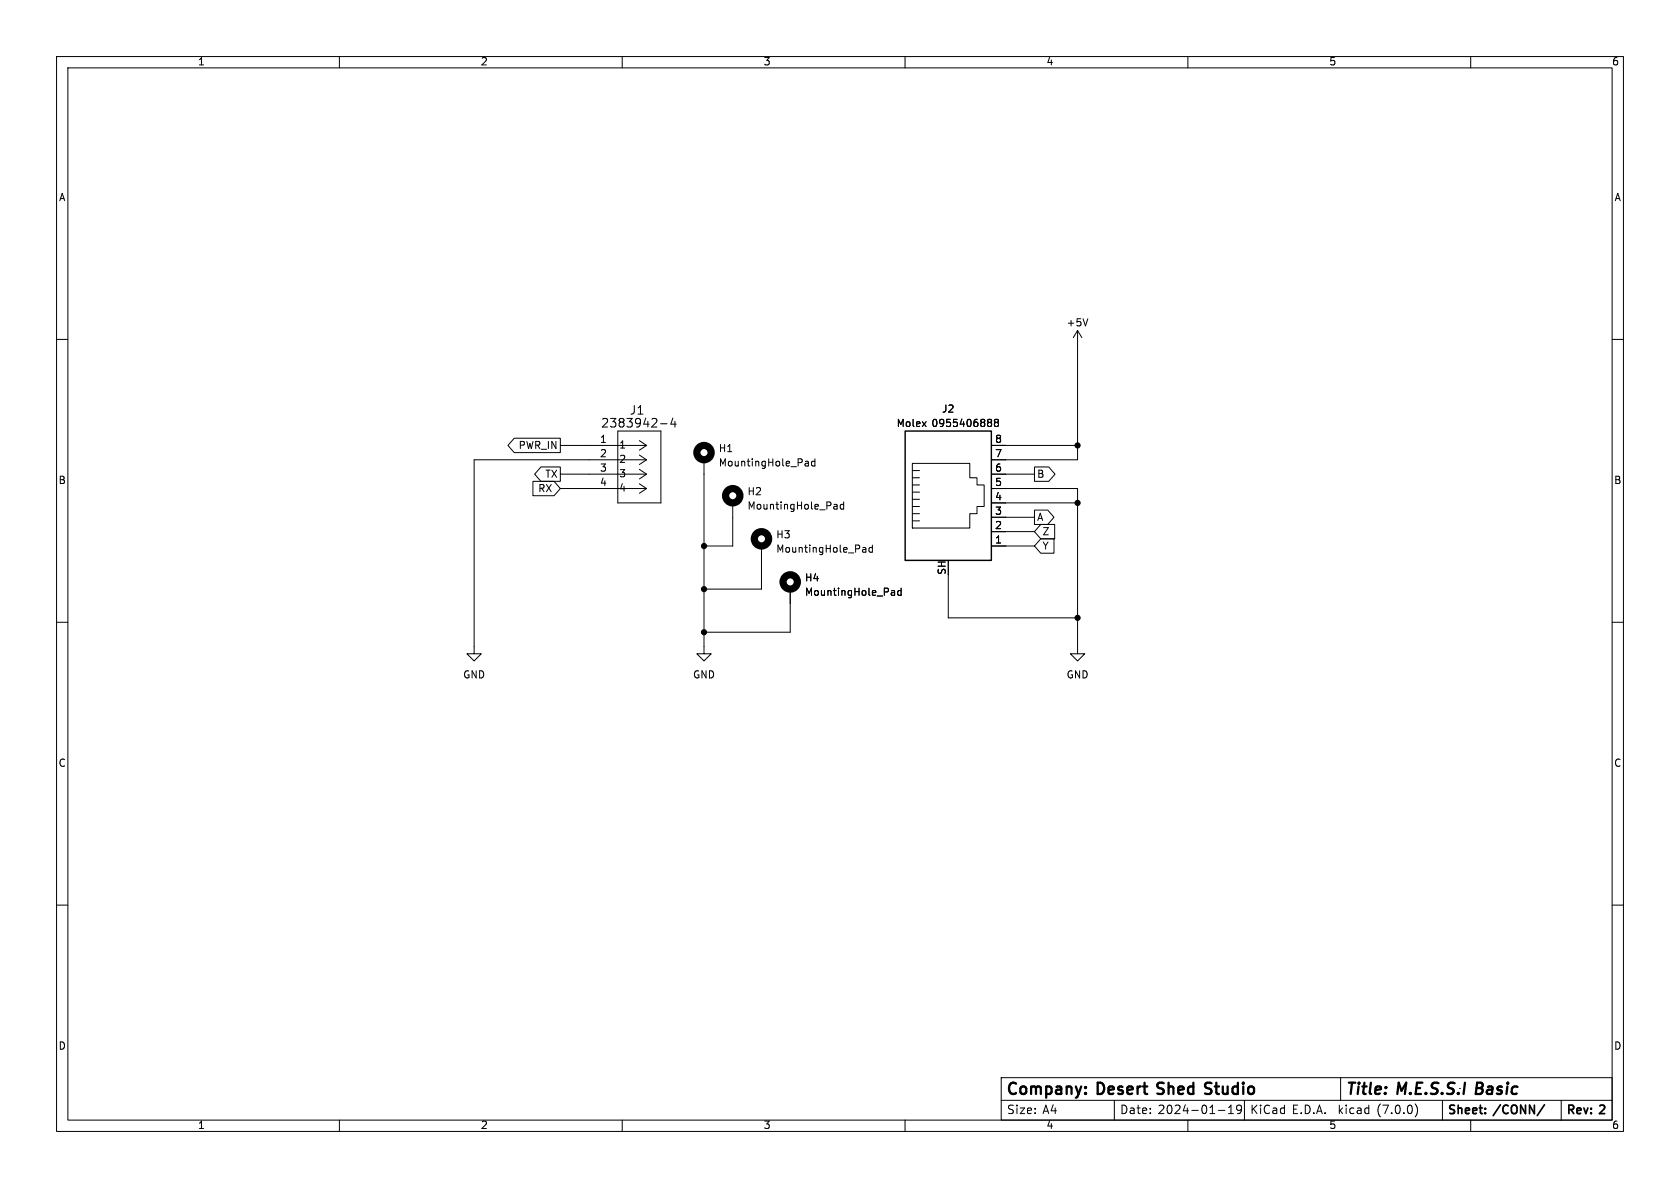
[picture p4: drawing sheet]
<svg xmlns="http://www.w3.org/2000/svg" width="297mm" height="210mm" viewBox="0 0 297 210" stroke-linecap="round" stroke-linejoin="round" font-family="sans-serif">
<g fill="none" stroke="#000" stroke-width=".18">
<path d="M10 10h277v190h-277zM12 12h273v186h-273zM60 10v2M110 10v2M160 10v2M210 10v2M260 10v2M10 60h2M190.5 58.4l-.8 1.3M190.5 58.4v22.9h-15.2M190.5 58.4l.8 1.3M192.3 56.3l-.4 1.3"/>
<path d="M285 60h2M90.9 77.5h8.2v2.5h-8.2l-1.1-1.3zM99.1 78.7h15.2M109.2 76.2h7.6v12.7h-7.6zM113 77.9l1.3 .8M114.3 78.7l-1.3 .9M116.8 74.9h1.1M119 73.9l-.4 1.1h.9M119.3 74.5v1M175.1 74.1l.2 .3-.2 .3 .2 .2v.3l-.2 .2M175.3 78.7h15.2M176 74.7l-.2-.3 .2-.3h.3l.2 .3-.2 .3"/>
<path d="M176 74.7l-.2 .2v.3l.2 .2h.3l.2-.2v-.3l-.2-.2M176 74.7h.3M94.2 85.1h3.7l1.2 1.3-1.2 1.2h-3.7zM95.6 82.5h3.5v2.6h-3.5l-1.1-1.3zM99.1 86.4h15.2M99.1 83.8h15.2M113 85.5l1.3 .9M113 83l1.3 .8M113 80.4l1.3 .9M114.3 81.3h-30.5v34.3h1.3l-1.3 1.2-1.3-1.2h1.3M114.3 86.4l-1.3 .8M114.3 83.8l-1.3 .9"/>
<path d="M114.3 81.3l-1.3 .8M124.5 81.3v34.3h1.2l-1.2 1.2-1.3-1.2h1.3M129.5 88.9v7.6h-5M134.6 96.5v7.6h-10.1M142.5 81.5l.4 .1v.8M142.9 82.3l-.4 .1M142.9 81.8l-.4 .1M144.1 81.6l-.4-.1-.2 .3 .1 .5h.5M144.1 81.1v1.3M147.6 89.2h.3l.1 .8M148 89.9l-.4 .1M148 89.5h-.4"/>
<path d="M149.1 89.2h-.3l-.3 .2 .2 .5h.4M149.1 88.7v1.3M152.7 96.8h.3l.1 .8M153.1 97.6h-.4M153.1 97.1h-.4M154.2 96.8h-.3l-.3 .2 .1 .6h.5M154.2 96.4v1.2M161.3 92.1h1.3M161.3 90.8h1.3M161.3 89.5h1.3M161.3 88.3h1.3M161.3 87h1.3"/>
<path d="M161.3 85.7h1.3M161.3 81.9h10.1v2.6h1.3v1.2h1.3v3.8h-1.3v1.3h-1.3v2.5h-10.1zM161.3 84.5h1.3M161.3 83.2h1.3M175.3 86.4h15.2v29.2h1.3l-1.3 1.2-1.3-1.2h1.3M175.3 96.5h7.6M175.3 94h7.6M175.3 91.4h7.6M175.3 88.9h15.2M175.3 83.8h7.6M182.9 90.2h2.3l1.1 1.2-1.1 1.3h-2.3zM182.9 82.5h2.5l1.1 1.3-1.1 1.3h-2.5z"/>
<path d="M184 95.2h2.3v2.6h-2.3l-1.1-1.3zM184 92.7h2.5v2.6h-2.5l-1.1-1.3zM10 110h2M139.7 104.1v7.7h-15.2M157.7 104.4l.4 .1 .1 .7M158.2 105.2h-.5M158.2 104.7l-.5 .1M159.3 104.5l-.4-.1-.2 .2 .1 .6h.5M159.3 104v1.2M167.6 101.6v7.6h22.9M285 110h2M10 160h2"/>
<path d="M285 160h2M60 198v2M110 198v2M160 198v2M177 190.5h108v7.5h-108zM177 194.5h108M197 194.5v3.5M210 198v2M215.4 196.3h1.1M217.2 196.9h.8M217.2 195.8l.4-.4v1.5M219.5 196l-.3 .3-.4-.1-.2-.2 .2-.6h.4l.2 .1a.99 .99 0 0 1-.4 1.4h-.2"/>
<path d="M220 194.5v3.5M237 190.5v4M250.2 195.1a1.72 1.72 0 0 1 0 2.3M255 194.5v3.5M260 198v2M276 194.5v3.5"/>
</g>
<path d="M273 195.3l-1.2 1.9" fill="none" stroke="#000" stroke-width=".3"/>
<path d="M213 193.3l.8 .1M213.9 191.4h-.5a.49 .49 0 0 0-.4 .5 .49 .49 0 0 0 .4 .4l.4 .1" fill="none" stroke="#000" stroke-width=".4"/>
<g fill="none" stroke="#000" stroke-width="1.3">
<circle cx="124.5" cy="80" r="1.27"/>
<circle cx="129.5" cy="87.6" r="1.27"/>
<circle cx="134.6" cy="95.2" r="1.27"/>
<circle cx="139.7" cy="102.9" r="1.27"/>
</g>
<path d="M160 76.2h15.3v22.9h-15.3z" fill="none" stroke="#000" stroke-width=".25"/>
<g fill="#000" stroke="#000" stroke-width=".18">
<circle cx="190.5" cy="78.7" r=".46"/>
<circle cx="124.5" cy="96.5" r=".46"/>
<circle cx="190.5" cy="88.9" r=".46"/>
<circle cx="124.5" cy="111.8" r=".46"/>
<circle cx="124.5" cy="104.1" r=".46"/>
<circle cx="190.5" cy="109.2" r=".46"/>
</g>
<g font-size="2.8">
<text x="178" y="194.2">Company:</text>
<text x="194.2" y="194.2">Desert</text>
<text x="205.4" y="194.2">Shed</text>
<text x="214.4" y="194.2">Studio</text>
<text x="238" y="194.2">Title:</text>
<text x="247.1" y="194.2">M.E.S.S.I</text>
<text x="261.6" y="194.2">Basic</text>
</g>
<g font-size="2.1">
<text x="106.2" y="75.9">2383942-4</text>
<text x="111.3" y="73.6">J1</text>
<text x="178" y="197.2">Size:</text>
<text x="184.3" y="197.2">A4</text>
<text x="198" y="197.2">Date:</text>
<text x="204.7" y="197.2">2024-01-19</text>
<text x="221" y="197.2">KiCad</text>
<text x="228.4" y="197.2">E.D.A.</text>
<text x="236.7" y="197.2">kicad</text>
<text x="243.6" y="197.2">(7.0.0)</text>
<text x="256" y="197.4">Sheet:</text>
<text x="264.3" y="197.4">/CONN/</text>
<text x="277" y="197.4">Rev:</text>
<text x="283" y="197.4">2</text>
</g>
<g font-size="1.8">
<text x="35" y="11.8">1</text>
<text x="85" y="11.8">2</text>
<text x="135" y="11.8">3</text>
<text x="185" y="11.8">4</text>
<text x="235" y="11.8">5</text>
<text x="285" y="11.8">6</text>
<text x="10.4" y="35.8">A</text>
<text x="285.4" y="35.8">A</text>
<text x="188.5" y="58">+5V</text>
<text x="158.5" y="75.8">Molex</text>
<text x="164.7" y="75.8">0955406888</text>
<text x="166.5" y="73.2">J2</text>
<text x="91.6" y="79.7">PWR_IN</text>
<text x="106" y="78.5">1</text>
<text x="106" y="81">2</text>
<text x="106" y="83.6">3</text>
<text x="109.5" y="79.6">1</text>
<text x="109.5" y="82.1">2</text>
<text x="127" y="80.2">H1</text>
<text x="127" y="82.7">MountingHole_Pad</text>
<text x="175.9" y="83.6">6</text>
<text x="175.9" y="81">7</text>
<text x="175.9" y="78.5">8</text>
<text x="10.3" y="85.8">B</text>
<text x="95" y="87.3">RX</text>
<text x="96.3" y="84.7">TX</text>
<text x="106" y="86.1">4</text>
<text x="109.5" y="84.6">3</text>
<text x="109.5" y="87.2">4</text>
<text x="132.1" y="87.8">H2</text>
<text x="175.9" y="88.6">4</text>
<text x="175.9" y="86.1">5</text>
<text x="183.4" y="84.7">B</text>
<text x="285.3" y="85.8">B</text>
<text x="132.1" y="90.4">MountingHole_Pad</text>
<text x="137.2" y="95.4">H3</text>
<text x="175.9" y="93.7">2</text>
<text x="175.9" y="91.2">3</text>
<text x="183.4" y="92.4">A</text>
<text x="184.3" y="94.9">Z</text>
<text x="137.2" y="98">MountingHole_Pad</text>
<text x="167.4" y="101.7" transform="rotate(-90 167.4 101.7)">SH</text>
<text x="175.9" y="96.3">1</text>
<text x="184.3" y="97.4">Y</text>
<text x="142.2" y="103.1">H4</text>
<text x="142.2" y="105.6">MountingHole_Pad</text>
<text x="81.8" y="120.2">GND</text>
<text x="122.5" y="120.2">GND</text>
<text x="188.5" y="120.2">GND</text>
<text x="10.3" y="135.8">C</text>
<text x="285.3" y="135.8">C</text>
<text x="10.3" y="185.8">D</text>
<text x="285.3" y="185.8">D</text>
<text x="35" y="199.8">1</text>
<text x="85" y="199.8">2</text>
<text x="135" y="199.8">3</text>
<text x="185" y="199.8">4</text>
<text x="235" y="199.8">5</text>
<text x="285" y="199.8">6</text>
</g>
</svg>
